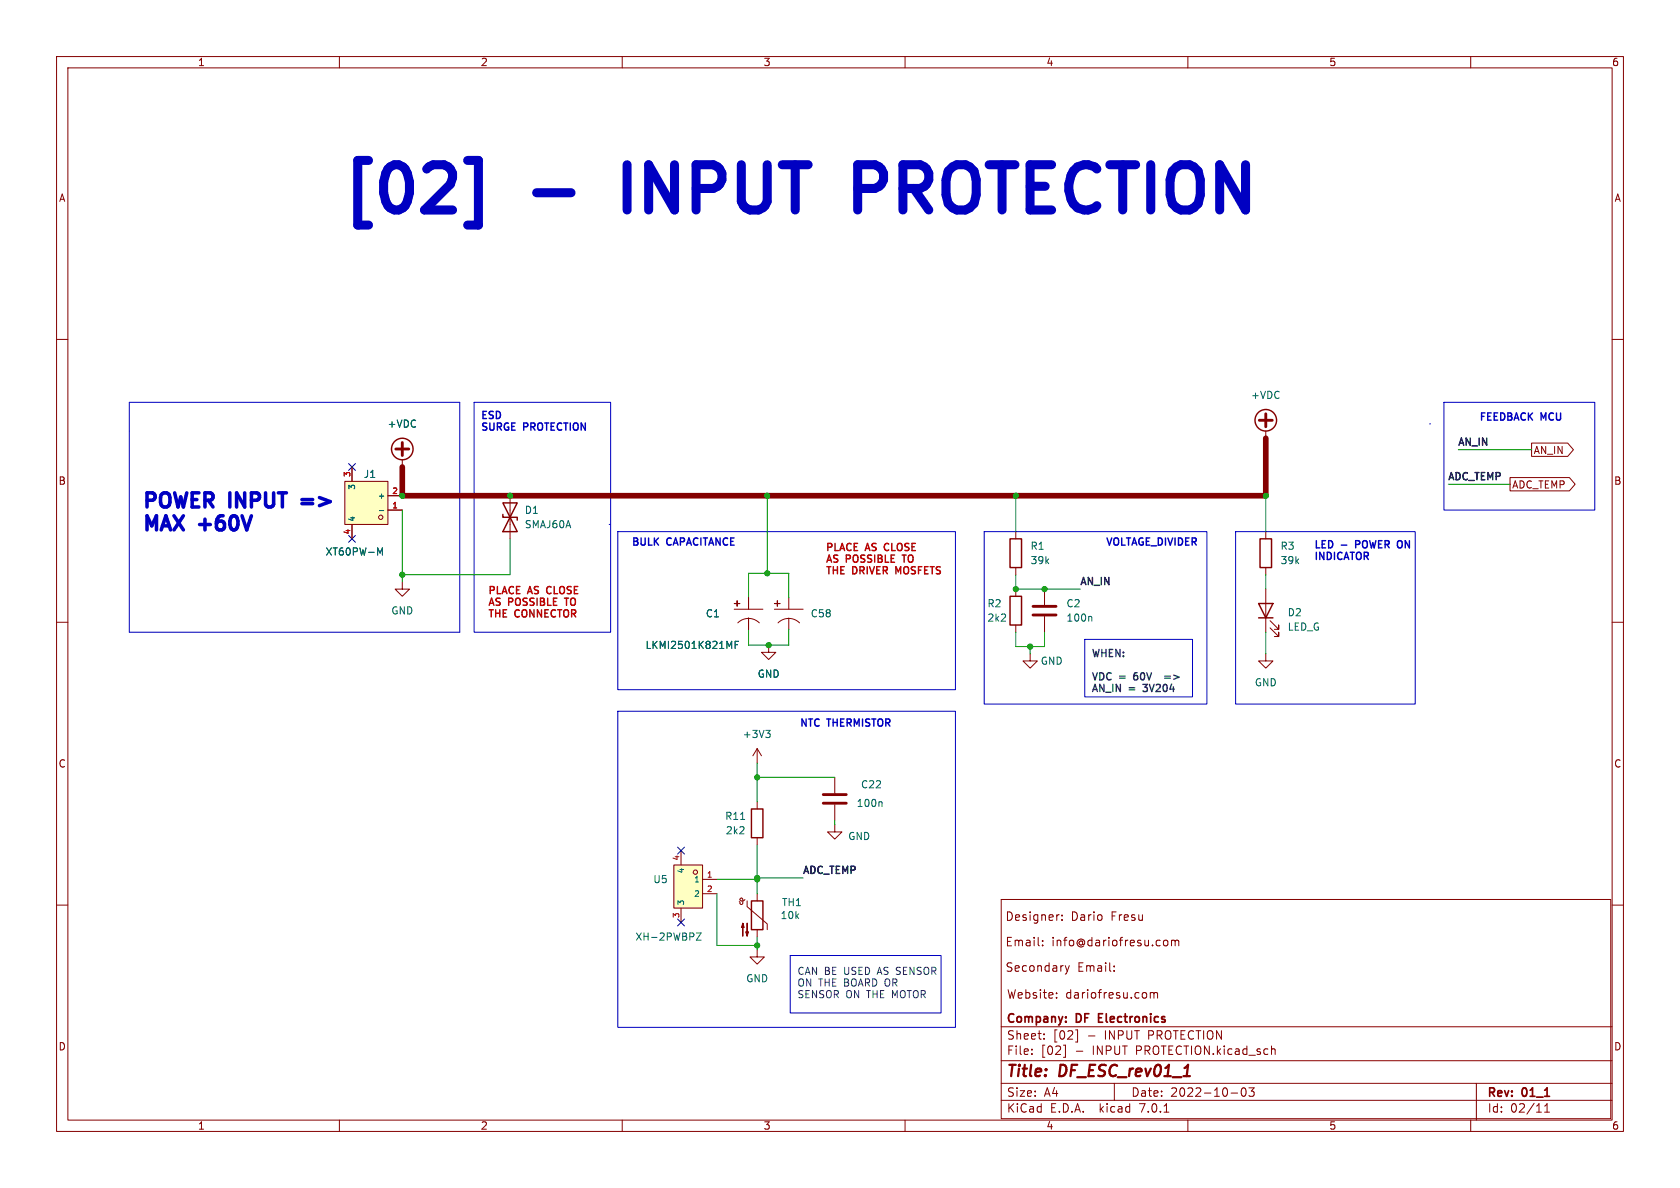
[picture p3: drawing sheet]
<svg xmlns="http://www.w3.org/2000/svg" width="297mm" height="210mm" viewBox="0 0 297 210" stroke-linecap="round" stroke-linejoin="round" font-family="sans-serif">
<g fill="none" stroke="#840000" stroke-width=".18">
<path d="M10 10h277v190h-277zM12 12h273v186h-273zM60 10v2M110 10v2M160 10v2M210 10v2M260 10v2M10 60h2M285 60h2M223.8 76.2v1.3M270.8 78.3h6.3l1.1 1.2-1.1 1.2h-6.3zM61 85.1h7.6v7.6h-7.6z"/>
<path d="M62.2 82.6v2.5M62.2 92.7v2.6M68.6 90.2h2.5M68.6 87.6h2.5M71.1 81.3v1.3M90.2 87.6v7.7M179.6 94v1.3M223.8 94v1.3M267 84.4h10.5l1 1.2-1 1.2h-10.5zM10 110h2M71.1 102.9v1.2h1.3l-1.3 1.3-1.3-1.3h1.3M129.8 106.7h1z"/>
<path d="M129.8 107.7h5.1M130.3 106.2v1zM130.4 110.1a2.69 2.69 0 0 1 3.8 0M132.3 105.7v2M132.3 109.3v2M135.9 114v1.3h1.3l-1.3 1.3-1.3-1.3h1.3M136.9 106.7h1zM136.9 107.7h5.1M137.4 106.2v1zM137.5 110.1a2.69 2.69 0 0 1 3.9 0M139.4 105.7v2M139.4 109.3v2"/>
<path d="M179.6 100.3v1.3M179.6 104.1v1.3M179.6 110.5v1.3M182.1 115.6v1.2h1.3l-1.3 1.3-1.3-1.3h1.3M184.7 104.1v2.8M184.7 109v2.8M223.8 115.6v1.2h1.2l-1.2 1.3-1.3-1.3h1.3M223.8 100.3v1.3M223.8 104.1v7.7M224.5 111l1.6 1.5v-.7v.7h-.8M224.5 109.7l1.6 1.6v-.8v.8h-.8M285 110h2"/>
<path d="M133.9 132.3l-.8 1.3M133.9 132.3v2.6M133.9 132.3l.7 1.3M147.6 137.4v2.8M10 160h2M119.1 152.9h5.1v7.6h-5.1zM120.4 150.4v2.5M124.2 155.4h2.5M124.2 158h2.5M131.7 159l-.2 .2-.4 .1-.2-.1-.1-.3 .3-.1 .2 .1v.8l-.1 .2-.3-.1-.2-.4M132.1 159.3v1l3.5 3v1M133.9 141.7v1.3"/>
<path d="M133.9 148.1v1.3M133.9 158v1.3M147.6 145.8v1.3h1.2l-1.2 1.2-1.3-1.2h1.3M147.6 142.2v2.8M177 159h107.8v38.8h-107.8zM285 160h2M120.4 160.5v2.6M133.9 167.9v1.3h1.2l-1.2 1.2-1.3-1.2h1.3M133.9 164.3v1.3M184.3 167.1v.1M184.3 166.3v.1M186.8 176.3v.2"/>
<path d="M186.8 175.5v.2M187.1 161.7h.2M187.8 162.6v.1M187.8 161.8v.1M188.3 170.7l.4 1M188.7 171.7l-.2 .4-.2 .1M189 170.7l-.3 1M197 171.6v.1M197 170.8v.1M203.4 175.5v1M203.4 175.6l.4-.1 .2 .2M204 175.7l.2-.2h.4v1"/>
<path d="M204 175.7v.8M205.8 166.3l.4-.1 .3 .3v.4l-.2 .2-.3 .1-.2-.1M207.1 166.3l.4-.1 .3 .2M207.1 166.2v1M207.8 166.4l.2-.2 .3 .1 .1 .9M207.8 166.4v.8M60 198v2M110 198v2M160 198v2M177 194.5h108M177 191.5h108M177 187.5h108"/>
<path d="M177 181.5h108M182.4 186.3v.1M182.4 185.5v.1M184.6 183.6v.1M184.6 182.8v.1M188.4 184.8v2.1h-.4M190.1 182.1h.4v2.1h-.4M190.3 185.8h1.1M192.4 183.1h1.2M197 191.5v3M205.8 196.6h.8M210 198v2"/>
<path d="M217.6 193.2h1.2M219.6 192.4l.2-.1a.81 .81 0 0 1 .6 .6 .81 .81 0 0 1-.3 .8l-.2 .1a.81 .81 0 0 1-.6-.6 .81 .81 0 0 1 .3-.8zM220.8 192.3h.9l-.5 .6 .4 .1v.7l-.2 .1h-.4l-.2-.1M225 185.4h.2l.2 .2v.8M260 198v2M261 191.5v6.5M273.1 196.6h.8M273.1 195.5l.4-.4v1.5"/>
<circle cx="67.3" cy="91.4" r=".38"/>
<circle cx="122.9" cy="154.2" r=".38"/>
</g>
<path d="M70 79.4h2.3M71.1 78.2v2.3M222.6 74.3h2.3M223.8 73.2v2.2M182.6 108.7h4.1M182.6 107.2h4.1M145.5 142h4.1M145.5 140.5h4.1" fill="none" stroke="#840000" stroke-width=".51"/>
<g fill="none" stroke="#840000" stroke-width=".25">
<path d="M88.9 90.9v.5h2.5v.5M88.9 88.9h2.5l-2.5 5.1h2.5zM178.6 95.3h2v5h-2zM222.8 95.3h2v5h-2zM178.6 105.4h2v5.1h-2zM222.5 106.7h2.5l-1.2 2.5zM222.5 109.2h2.5M132.8 143h2.1v5.1h-2.1zM132.8 159.3h2.1v5h-2.1z"/>
<circle cx="71.1" cy="79.4" r="1.9"/>
<circle cx="223.8" cy="74.3" r="1.9"/>
</g>
<g fill="#ffffc2" stroke="#ffffc2" stroke-width=".18">
<path d="M136.9 106.7h1z"/>
<path d="M137.4 106.2v1z"/>
<path d="M129.8 106.7h1z"/>
<path d="M130.3 106.2v1z"/>
<path d="M119.1 152.9h5.1v7.6h-5.1z"/>
<path d="M61 85.1h7.6v7.6h-7.6z"/>
<circle cx="122.9" cy="154.2" r=".38"/>
<circle cx="67.3" cy="91.4" r=".38"/>
</g>
<path d="M66.8 96.9l.4 .9 .4-.9v1.2M67.1 90.3h.7M130 114h.4M130.6 113.4h-.6v1.2M192.8 109l.2 .1v.7M135.4 129.1h.8l-.5 .5M135.9 129.6l.3 .2v.3l-.3 .3M155.7 141.7l.2 .2v.7M123.1 164.9h.9l-.9 1.3h.9" fill="none" stroke="#006464" stroke-width=".18"/>
<g fill="#840000" stroke="#840000" stroke-width=".18">
<path d="M131.3 163.2l.3 .8h-.5l.2-.8v2.3z"/>
<path d="M132.1 163.2v2.3l-.3-.8h.5l-.2 .8z"/>
</g>
<path d="M53.4 88.3h1.9M53.4 89h1.9" fill="none" stroke="#0000c2" stroke-width=".63"/>
<path d="M82.7 28.4h1.9v11.4h-1.9M151.6 33.3h3.1M154.7 29.1h-3.1v8" fill="none" stroke="#0000c2" stroke-width="1.6"/>
<path d="M205.9 119.5h1M205.9 119.9h1M202.1 122.1v.1" fill="none" stroke="#484848" stroke-width=".25"/>
<path d="M22.9 71.1h58.4v40.7h-58.4zM83.8 71.1h24.1v40.7h-24.1zM252.7 74.9h.1M255.3 71.1h26.6v19.1h-26.6zM107.7 92.7h.1M109.2 94h59.7v27.9h-59.7zM174 94h39.4v30.5h-39.4zM218.4 94h31.8v30.5h-31.8zM191.8 113h19v10.2h-19zM109.2 125.7h59.7v55.9h-59.7zM139.7 168.9h26.7v10.2h-26.7z" fill="none" stroke="#0000c2" stroke-width=".18"/>
<g fill="none" stroke="#009600" stroke-width=".18">
<path d="M257.8 79.5h13M71.1 90.2v12.7M90.2 95.3v6.3h-19.1M135.6 87.6v13.7M179.6 87.6v6.4M223.8 87.6v6.4M256 85.6h11M132.3 105.7v-4.4h7.1v4.4M132.3 111.3v2.7h7.1v-2.7M179.6 111.8v2.5h5.1v-2.5M179.6 101.6v2.5h11.4M182.1 114.3v1.3"/>
<path d="M223.8 101.6v2.5M223.8 111.8v3.8M133.9 134.9v6.8M133.9 137.4h13.7M126.7 155.4h7.2M126.7 158v9.1h7.2M133.9 149.4v8.6M133.9 155.2h8.1M147.6 145v.8M133.9 165.6v2.3"/>
</g>
<path d="M223.8 77.5v10.1h-152.7v-5" fill="none" stroke="#840000" stroke-width="1"/>
<path d="M61.6 81.9l1.2 1.3M61.6 94.6l1.2 1.3M62.8 81.9l-1.2 1.3M62.8 94.6l-1.2 1.3M119.8 149.8l1.2 1.2M121 149.8l-1.2 1.2M119.8 162.5l1.2 1.2M121 162.5l-1.2 1.2" fill="none" stroke="#000084" stroke-width=".18"/>
<g fill="#009600" stroke="#009600" stroke-width=".18">
<circle cx="135.9" cy="114" r=".46"/>
<circle cx="182.1" cy="114.3" r=".46"/>
<circle cx="179.6" cy="104.1" r=".46"/>
<circle cx="184.7" cy="104.1" r=".46"/>
<circle cx="133.9" cy="155.2" r=".46"/>
<circle cx="133.9" cy="155.4" r=".46"/>
<circle cx="133.9" cy="167.1" r=".46"/>
<circle cx="135.6" cy="101.3" r=".46"/>
<circle cx="135.6" cy="87.6" r=".46"/>
<circle cx="133.9" cy="137.4" r=".46"/>
<circle cx="71.1" cy="101.6" r=".46"/>
<circle cx="90.2" cy="87.6" r=".46"/>
<circle cx="71.1" cy="87.6" r=".46"/>
<circle cx="179.6" cy="87.6" r=".46"/>
<circle cx="223.8" cy="87.6" r=".46"/>
</g>
<g font-size="11.1" fill="#0000c2">
<text x="61" y="38.1">[02]</text>
<text x="95.4" y="38.1">-</text>
<text x="113.8" y="38.1">INPUT</text>
<text x="156.9" y="38.1">PROTECTION</text>
</g>
<g font-size="3.5" fill="#0000c2">
<text x="25.4" y="89.9">POWER</text>
<text x="41.1" y="89.9">INPUT</text>
<text x="54.9" y="89.9">=&gt;</text>
<text x="25.4" y="94">MAX</text>
<text x="35.7" y="94">+60V</text>
</g>
<g font-size="2.8" fill="#840000">
<text x="178" y="190.8">Title:</text>
<text x="187.4" y="190.8">DF_ESC_rev01_1</text>
</g>
<g font-size="2.1" fill="#840000">
<text x="177.8" y="167.4">Email:</text>
<text x="177.8" y="162.9">Designer:</text>
<text x="185.9" y="167.4">info@dariofresu.com</text>
<text x="189.3" y="162.9">Dario</text>
<text x="196.4" y="162.9">Fresu</text>
<text x="177.8" y="171.9">Secondary</text>
<text x="190.5" y="171.9">Email:</text>
<text x="178" y="176.7">Website:</text>
<text x="188.4" y="176.7">dariofresu.com</text>
<text x="178" y="183.9">Sheet:</text>
<text x="178" y="181.1">Company:</text>
<text x="186.2" y="183.9">[02]</text>
<text x="190.4" y="181.1">DF</text>
<text x="194.8" y="181.1">Electronics</text>
<text x="195.3" y="183.9">INPUT PROTECTION</text>
<text x="178" y="186.6">File:</text>
<text x="184" y="186.6">[02]</text>
<text x="193.2" y="186.6">INPUT PROTECTION.kicad_sch</text>
<text x="178" y="196.8">KiCad</text>
<text x="178" y="194">Size:</text>
<text x="184.6" y="194">A4</text>
<text x="185.7" y="196.8">E.D.A.</text>
<text x="194.4" y="196.8">kicad</text>
<text x="200" y="194">Date:</text>
<text x="201.5" y="196.8">7.0.1</text>
<text x="206.9" y="194">2022-10-03</text>
<text x="263" y="194.2">Rev:</text>
<text x="263" y="196.8">Id:</text>
<text x="267" y="196.8">02/11</text>
<text x="269.2" y="194.2">01_1</text>
</g>
<g font-size="1.8" fill="#840000">
<text x="35" y="11.8">1</text>
<text x="85" y="11.8">2</text>
<text x="135" y="11.8">3</text>
<text x="185" y="11.8">4</text>
<text x="235" y="11.8">5</text>
<text x="285" y="11.8">6</text>
<text x="10.4" y="35.8">A</text>
<text x="285.4" y="35.8">A</text>
<text x="271.1" y="80.4">AN_IN</text>
<text x="10.3" y="85.8">B</text>
<text x="267.3" y="86.5">ADC_TEMP</text>
<text x="285.3" y="85.8">B</text>
<text x="10.3" y="135.8">C</text>
<text x="285.3" y="135.8">C</text>
<text x="10.3" y="185.8">D</text>
<text x="285.3" y="185.8">D</text>
<text x="35" y="199.8">1</text>
<text x="85" y="199.8">2</text>
<text x="135" y="199.8">3</text>
<text x="185" y="199.8">4</text>
<text x="235" y="199.8">5</text>
<text x="285" y="199.8">6</text>
</g>
<g font-size="1.8" fill="#006464">
<text x="221.1" y="70.7">+VDC</text>
<text x="68.5" y="75.8">+VDC</text>
<text x="64.3" y="84.6">J1</text>
<text x="92.7" y="91">D1</text>
<text x="92.7" y="93.5">SMAJ60A</text>
<text x="57.5" y="98.4">XT60PW-M</text>
<text x="182.1" y="97.3">R1</text>
<text x="182.1" y="99.9">39k</text>
<text x="226.3" y="97.3">R3</text>
<text x="226.3" y="99.9">39k</text>
<text x="174.5" y="107.5">R2</text>
<text x="188.5" y="107.5">C2</text>
<text x="69.1" y="108.8">GND</text>
<text x="124.7" y="109.3">C1</text>
<text x="143.3" y="109.3">C58</text>
<text x="174.5" y="110">2k2</text>
<text x="188.5" y="110">100n</text>
<text x="227.6" y="109.1">D2</text>
<text x="227.6" y="111.6">LED_G</text>
<text x="114.1" y="114.9">LKMI2501K821MF</text>
<text x="133.9" y="120">GND</text>
<text x="183.9" y="117.7">GND</text>
<text x="221.8" y="121.5">GND</text>
<text x="131.3" y="130.6">+3V3</text>
<text x="151.4" y="142.8">100n</text>
<text x="152.2" y="139.5">C22</text>
<text x="128.1" y="145.1">R11</text>
<text x="128.3" y="147.6">2k2</text>
<text x="149.9" y="148.7">GND</text>
<text x="115.4" y="156.3">U5</text>
<text x="138.2" y="160.3">TH1</text>
<text x="112.3" y="166.4">XH-2PWBPZ</text>
<text x="137.9" y="162.6">10k</text>
<text x="131.9" y="173.8">GND</text>
</g>
<g font-size="1.8" fill="#0000c2">
<text x="85.1" y="74.1">ESD</text>
<text x="85.1" y="76.2">SURGE</text>
<text x="92.7" y="76.2">PROTECTION</text>
<text x="261.6" y="74.4">FEEDBACK MCU</text>
<text x="111.8" y="96.5">BULK</text>
<text x="118" y="96.5">CAPACITANCE</text>
<text x="195.6" y="96.5">VOLTAGE_DIVIDER</text>
<text x="232.4" y="97">LED</text>
<text x="232.4" y="99.1">INDICATOR</text>
<text x="237.2" y="97">-</text>
<text x="240.1" y="97">POWER ON</text>
<text x="141.5" y="128.5">NTC</text>
<text x="146.4" y="128.5">THERMISTOR</text>
</g>
<g font-size="1.8" fill="#0f0f0f">
<text x="257.8" y="78.9">AN_IN</text>
<text x="256" y="85">ADC_TEMP</text>
<text x="191" y="103.5">AN_IN</text>
<text x="142" y="154.6">ADC_TEMP</text>
</g>
<g font-size="1.8" fill="#c20000">
<text x="146" y="97.5">PLACE AS CLOSE</text>
<text x="146" y="99.5">AS POSSIBLE</text>
<text x="146" y="101.6">THE</text>
<text x="150.8" y="101.6">DRIVER</text>
<text x="158.8" y="101.6">MOSFETS</text>
<text x="160.1" y="99.5">TO</text>
<text x="86.4" y="105.1">PLACE AS CLOSE</text>
<text x="86.4" y="107.2">AS POSSIBLE</text>
<text x="100.4" y="107.2">TO</text>
<text x="86.4" y="109.2">THE</text>
<text x="91.2" y="109.2">CONNECTOR</text>
</g>
<g font-size="1.8" fill="#484848">
<text x="193" y="116.2">WHEN:</text>
<text x="193" y="120.3">VDC</text>
<text x="193" y="122.4">AN_IN</text>
<text x="198" y="120.3">=</text>
<text x="199.7" y="122.4">=</text>
<text x="200.9" y="120.3">60V</text>
<text x="202.6" y="122.4">3V204</text>
<text x="207.1" y="120.3">=&gt;</text>
<text x="141" y="172.4">CAN BE USED AS SENSOR</text>
<text x="141" y="174.5">ON THE BOARD OR</text>
<text x="141" y="176.5">SENSOR ON THE MOTOR</text>
</g>
<g font-size="1.4" fill="#a90000">
<text x="62" y="84.4" transform="rotate(-90 62 84.4)">3</text>
<text x="69.3" y="89.9">1</text>
<text x="69.3" y="87.4">2</text>
<text x="62" y="94.5" transform="rotate(-90 62 94.5)">4</text>
<text x="120.1" y="152.2" transform="rotate(-90 120.1 152.2)">4</text>
<text x="124.9" y="155.2">1</text>
<text x="124.9" y="157.7">2</text>
<text x="120.1" y="162.4" transform="rotate(-90 120.1 162.4)">3</text>
</g>
<g font-size="1.4" fill="#006464">
<text x="62.9" y="86.7" transform="rotate(-90 62.9 86.7)">3</text>
<text x="66.7" y="88.3">+</text>
<text x="62.9" y="92.2" transform="rotate(-90 62.9 92.2)">4</text>
<text x="121.1" y="154.5" transform="rotate(-90 121.1 154.5)">4</text>
<text x="121.1" y="160" transform="rotate(-90 121.1 160)">3</text>
<text x="122.6" y="156.1">1</text>
<text x="122.6" y="158.7">2</text>
</g>
</svg>
